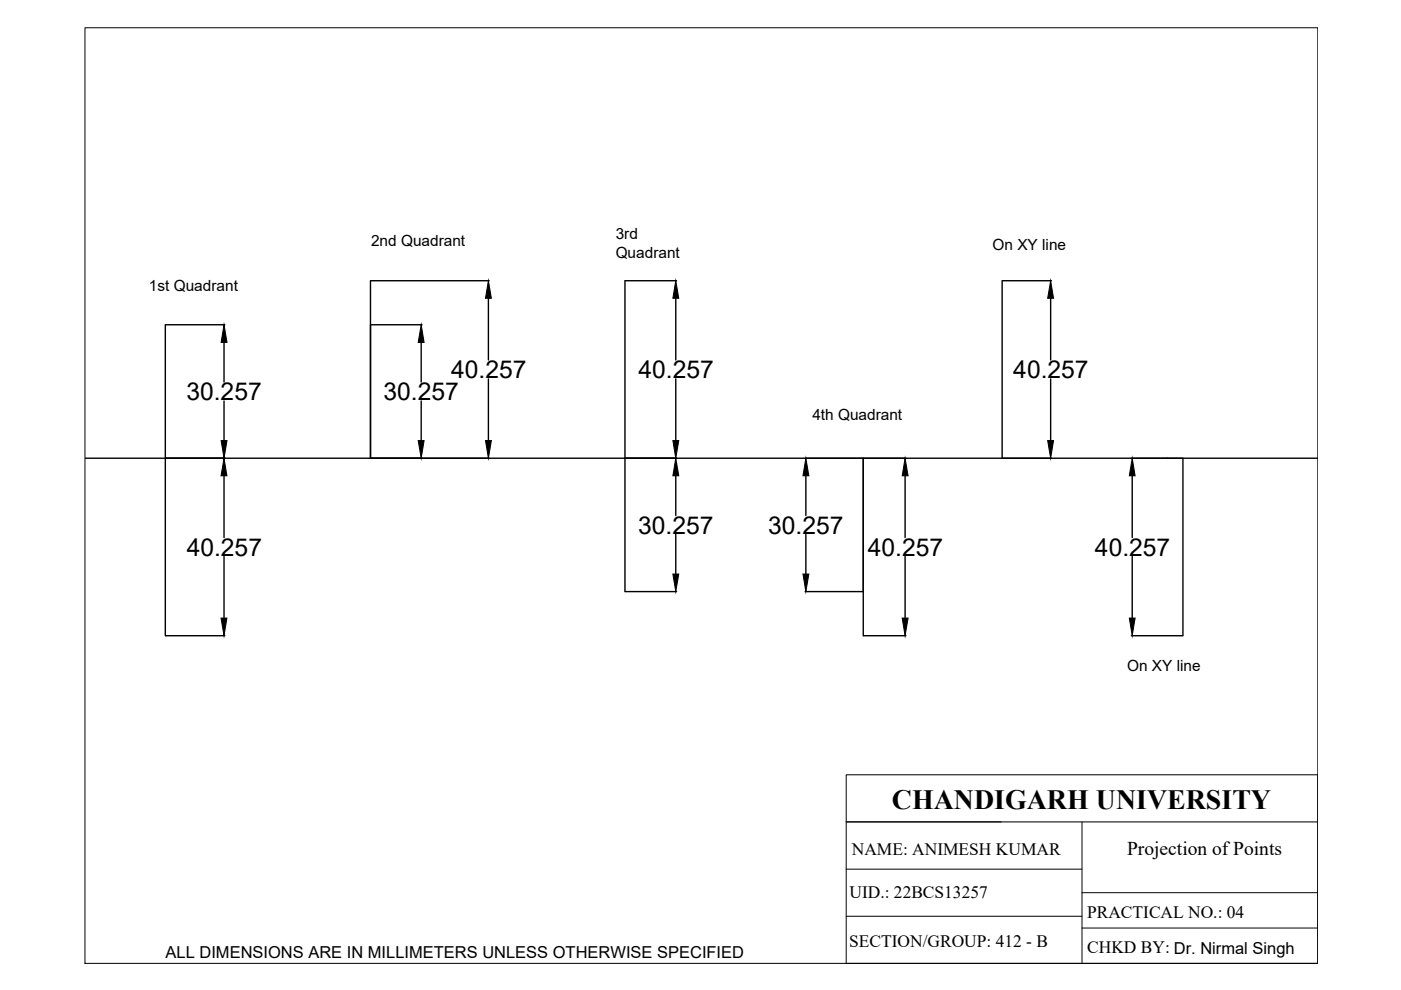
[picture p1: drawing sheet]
<svg xmlns="http://www.w3.org/2000/svg" width="297mm" height="210mm" viewBox="0 0 297 210" stroke-linecap="round" stroke-linejoin="round" font-family="sans-serif">
<!-- layer: thick continuous -->
<g fill="none" stroke="#000" stroke-width=".3">
<path d="M78.5 59.5v37.7M78.6 59.5h25.1M132.5 59.5v65.9M132.5 59.5h10.9M212.5 59.5v37.7M212.5 59.5h10.4M35.1 68.9v65.9M35.1 68.9h12.6M47.5 72.6v8.4M78.6 68.9h10.9M89.3 72.6v8.4M103.5 63.2v13.1"/>
<path d="M143.3 63.2v13.1M222.8 63.2v13.1M18.1 97.2h261.3M47.5 85v8.4M89.3 85v8.4M103.5 80.3v13.1M143.3 80.3v13.1M222.8 80.3v13.1M250.8 97.2v37.6M47.5 100.9v13.1M47.5 118v13M143.3 100.9v8.4"/>
<path d="M143.3 113.3v8.4M170.9 100.9v8.4M170.9 113.3v8.4M191.9 100.9v13.1M191.9 118v13M240.1 100.9v13.1M240.1 118v13M35.1 134.8h12.6M132.5 125.4h10.9M170.7 125.4h12.3M183 125.4v-28.2v37.6M183.1 134.8h9"/>
<path d="M239.9 134.8h10.8"/>
</g>
<g fill="#000" stroke="#000" stroke-width=".21">
<path d="M47.5 68.9l.6 3.7h-1.2zM89.3 68.9l.6 3.7h-1.2zM103.5 59.5l.7 3.7h-1.3zM143.3 59.5l.6 3.7h-1.2zM222.8 59.5l.6 3.7h-1.3zM46.9 93.4h1.2l-.6 3.8zM88.7 93.4h1.2l-.6 3.8zM102.9 93.4h1.3l-.7 3.8zM142.7 93.4h1.2l-.6 3.8zM222.1 93.4h1.3l-.6 3.8zM47.5 97.2l.6 3.7h-1.2zM143.3 97.2l.6 3.7h-1.2z"/>
<path d="M170.9 97.2l.6 3.7h-1.3zM191.9 97.2l.6 3.7h-1.2zM240.1 97.2l.6 3.7h-1.3zM46.9 131h1.2l-.6 3.8zM142.7 121.7h1.2l-.6 3.7zM170.2 121.7h1.3l-.6 3.7zM191.3 131h1.2l-.6 3.8zM239.4 131h1.3l-.6 3.8z"/>
</g>
<path d="M18 5.9h261.4v198.4h-261.4z" fill="none" stroke="#000" stroke-width=".21"/>
<!-- layer: 0 -->
<path d="M179.4 164.3h100v40h-100zM179.4 174.3h100M229.4 174.3v30M179.4 194.3h50M179.4 184.3h50M229.4 189.3h50M229.4 196.8h50" fill="none" stroke="#000" stroke-width=".21"/>
<text font-size="5.9" x="189.1" y="171.5">CHANDIGARH UNIVERSITY</text>
<g font-size="5.2">
<text x="95.7" y="80.2">40.257</text>
<text x="135.4" y="80.2">40.257</text>
<text x="214.8" y="80.2">40.257</text>
<text x="39.5" y="84.8">30.257</text>
<text x="81.3" y="84.8">30.257</text>
<text x="135.3" y="113.1">30.257</text>
<text x="162.9" y="113.1">30.257</text>
<text x="39.6" y="117.8">40.257</text>
<text x="184" y="117.8">40.257</text>
<text x="232.2" y="117.8">40.257</text>
</g>
<text font-size="4.1" x="239" y="181.3">Projection of Points</text>
<g font-size="3.7">
<text x="180.6" y="181.3">NAME: ANIMESH KUMAR</text>
<text x="180.1" y="190.5">UID.: 22BCS13257</text>
<text x="230.5" y="194.7">PRACTICAL NO.: 04</text>
<text x="180" y="200.8">SECTION/GROUP: 412 - B</text>
<text x="230.5" y="202.1">CHKD BY: Dr. Nirmal Singh</text>
</g>
<text font-size="3.5" x="35.1" y="203.2">ALL DIMENSIONS ARE IN MILLIMETERS UNLESS OTHERWISE SPECIFIED</text>
<g font-size="3.3">
<text x="78.7" y="52.1">2nd Quadrant</text>
<text x="130.5" y="50.7">3rd</text>
<text x="210.4" y="53">On XY line</text>
<text x="130.5" y="54.6">Quadrant</text>
<text x="31.6" y="61.7">1st Quadrant</text>
<text x="172.2" y="89">4th Quadrant</text>
<text x="239" y="142.3">On XY line</text>
</g>
</svg>
